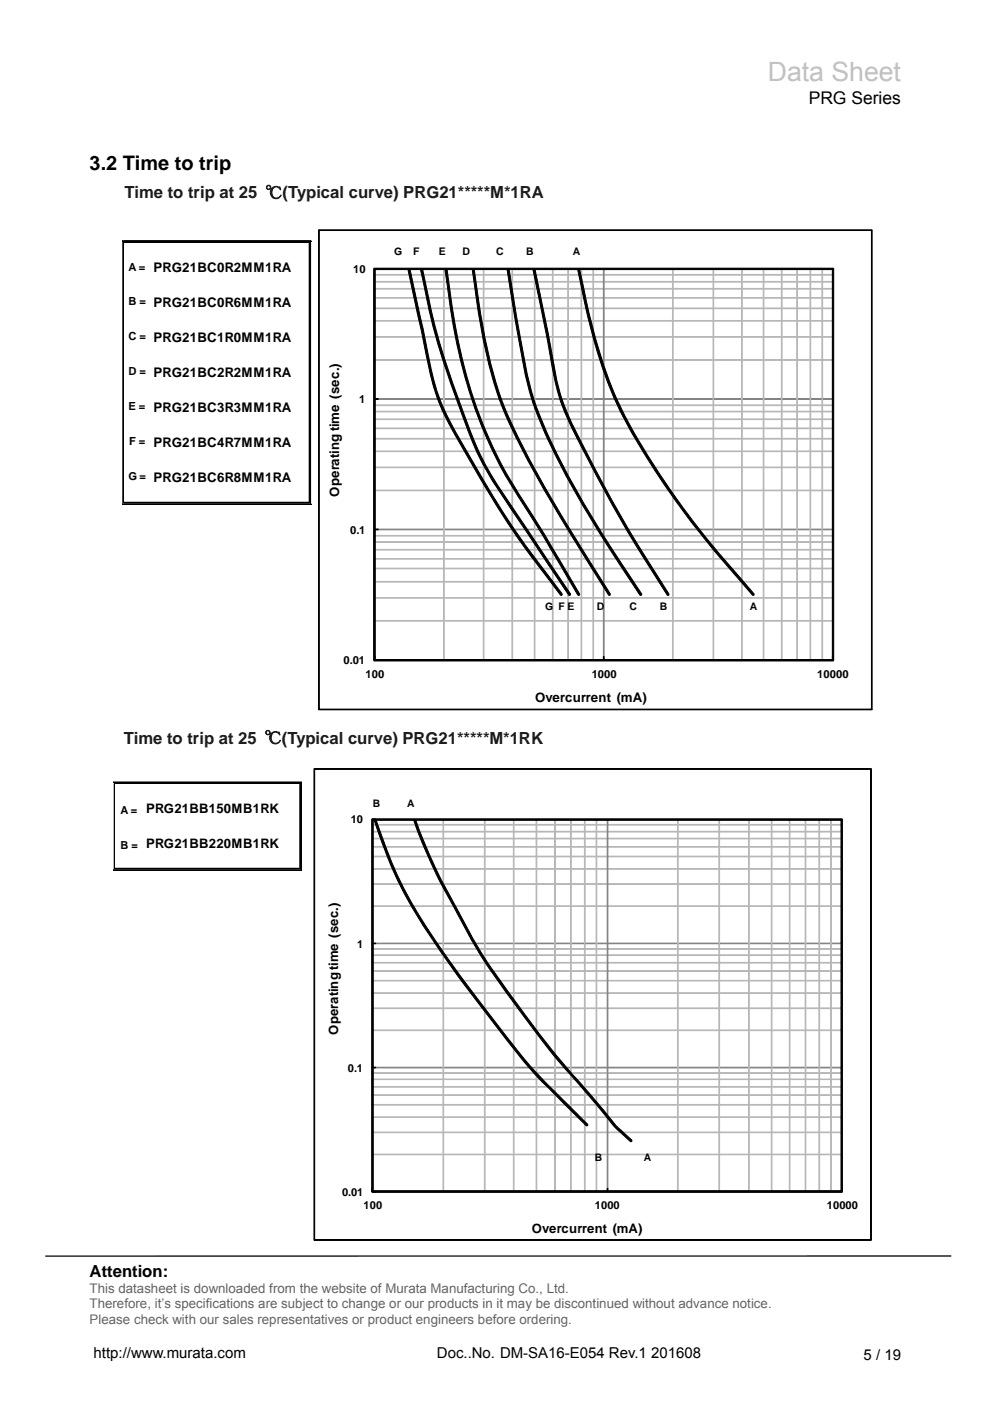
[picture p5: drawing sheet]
<svg xmlns="http://www.w3.org/2000/svg" width="210mm" height="297mm" viewBox="0 0 210 297" stroke-linecap="round" stroke-linejoin="round" font-family="sans-serif">
<path d="M201.6 266.3h-191.9" fill="none" stroke="#000" stroke-width=".26"/>
<path d="M90.6 284.6h60.7v5.7h-60.7z" fill="#fff"/>
<g fill="none" stroke="#000" stroke-width=".21">
<path d="M25.8 51h40.2M26.1 51.5v55M26.2 51.1h39.4M26.2 51.4h39.4M65.6 51.3v55.3M65.6 51.5v55M65.7 51.3h-39.7v55.3M65.8 51v55.9M65.9 51.5v55M25.8 106.8h40.2M26 106.5h39.7M26.2 106.6h39.4"/>
<path d="M26.2 106.9h39.4"/>
</g>
<path d="M25.9 51h.3v.2h-.3zM26 51.3l.2 .2zM65.6 51.3l.1 .2zM65.6 51h.4v.2h-.4zM65.8 51h.2v.5h-.2zM25.9 106.8h.3v.1h-.3zM26 106.5l.2 .1zM65.6 106.5l.1 .1zM65.6 106.8h.4v.1h-.4zM65.8 106.5h.2v.4h-.2z" fill="#000"/>
<path d="M67.5 48.7h117.4v101.8h-117.4z" fill="#fff"/>
<g fill="#b7b7b7" stroke="#b7b7b7" stroke-width=".21">
<path d="M79.5 131.6h97.1v.1h-97.1zM79.5 126.7h97.1v.1h-97.1zM79.5 123.3h97.1v.1h-97.1zM79.5 120.5h97.1v.1h-97.1zM79.5 118.4h97.1v.2h-97.1zM79.5 116.5h97.1v.1h-97.1zM79.5 114.9h97.1v.1h-97.1zM79.5 113.5h97.1v.2h-97.1zM79.5 103.9h97.1v.2h-97.1zM79.5 99h97.1v.2h-97.1zM79.5 95.6h97.1v.2h-97.1zM79.5 92.9h97.1v.2h-97.1zM79.5 90.7h97.1v.2h-97.1zM79.5 88.8h97.1v.2h-97.1zM79.5 87.2h97.1v.1h-97.1zM79.5 85.9h97.1v.1h-97.1zM79.5 76.2h97.1v.2h-97.1zM79.5 71.4h97.1v.1h-97.1zM79.5 67.9h97.1v.2h-97.1zM79.5 65.3h97.1v.1h-97.1zM79.5 63.1h97.1v.1h-97.1zM79.5 61.2h97.1v.1h-97.1zM79.5 59.7h97.1v.1h-97.1zM79.5 58.2h97.1v.1h-97.1z"/>
<path d="M94 57.1h.2v82.8h-.2zM102.5 57.1h.1v82.8h-.1zM108.5 57.1h.2v82.8h-.2zM113.3 57.1h.1v82.8h-.1zM117.1 57.1h.2v82.8h-.2zM120.4 57.1h.1v82.8h-.1zM123.2 57.1h.1v82.8h-.1zM125.7 57.1h.2v82.8h-.2zM142.6 57.1h.1v82.8h-.1zM151.2 57.1h.1v82.8h-.1zM157.2 57.1h.2v82.8h-.2zM161.8 57.1h.2v82.8h-.2zM165.7 57.1h.1v82.8h-.1zM168.9 57.1h.2v82.8h-.2zM171.7 57.1h.2v82.8h-.2zM174.3 57.1h.1v82.8h-.1z"/>
</g>
<g fill="#808080" stroke="#808080" stroke-width=".21">
<path d="M79.5 139.8h97.1v.2h-97.1zM79.5 112.2h97.1v.1h-97.1zM79.5 84.5h97.1v.2h-97.1zM79.5 57h97.1v.1h-97.1z"/>
<path d="M127.9 57.1h.2v82.8h-.2zM176.5 57.1h.1v82.8h-.1z"/>
</g>
<g fill="#000" stroke="#000" stroke-width=".21">
<path d="M86.5 57h.4l3.4 15.8a52 52 0 0 0 6.2 18.7l2 3.3a207.3 207.3 0 0 0 20.7 31.1v.2l-.3 .1a211.6 211.6 0 0 1-21.8-32.9 47.7 47.7 0 0 1-6.9-18.8zM89.2 57h.4l1.4 6.9a186.7 186.7 0 0 0 10.2 31 98.6 98.6 0 0 0 9.8 16.1l9.9 14.9v.3h-.3l-11.6-17.4a73.9 73.9 0 0 1-11.5-22 153.5 153.5 0 0 1-8.3-29.8zM94.4 57h.4a127.5 127.5 0 0 0 7 31.4 111.1 111.1 0 0 0 12 22.3l9.1 15.2-.1 .3-.3-.1-9.8-16.4a100.5 100.5 0 0 1-17.4-45.8zM100.2 57h.3a139.7 139.7 0 0 0 5.3 26.3 141.4 141.4 0 0 0 11.5 23l12.1 19.6-.1 .3-.3-.1a543.8 543.8 0 0 1-13.8-22.5l-2.5-4.5a89.4 89.4 0 0 1-8.6-20.1l-1.1-4.5a170.7 170.7 0 0 1-2.8-17.5zM107.6 57h.3l2.4 14.4a73.2 73.2 0 0 0 8.6 26.3l5.8 10.6 4.6 7.4 6.7 10.2v.3h-.3l-4.6-6.9a184.1 184.1 0 0 1-17.1-31.1 82.7 82.7 0 0 1-4.4-18.1zM113 57h.4l3.5 17.4a50.9 50.9 0 0 0 6.7 20l4 7.7 4.2 7.6 3.6 6 6.4 10.2-.1 .3-.3-.1-4.3-6.8a292.6 292.6 0 0 1-17.6-32.4 69.2 69.2 0 0 1-3.4-14.7zM122.5 57h.4a138.1 138.1 0 0 0 6.8 25 116.2 116.2 0 0 0 11.6 20.6 183 183 0 0 0 15.6 19.9l3 3.4-.1 .3h-.1a185 185 0 0 1-27.7-38 103.5 103.5 0 0 1-8.8-27.7zM79.5 139.8h97.1v.2h-97.1zM79.4 57.1h.1v82.8h-.1z"/>
<path d="M67.6 48.7h117.3v101.8h-117.3zM67.7 48.8v101.6l-.1-.1h117.2v.1v-101.6v.1h-117.2z"/>
<path d="M79.3 56.9h97.4v83.2h-97.4zM79.4 57.2l.1-.2v83l-.1-.2h97.2l-.1 .2v-83l.1 .2z"/>
<path d="M79.4 139.2h.1v.7h-.1zM127.9 139.2h.2v.7h-.2zM176.5 139.2h.1v.7h-.1z"/>
<path d="M79.5 139.8h.7v.2h-.7zM79.5 112.2h.7v.1h-.7zM79.5 84.5h.7v.2h-.7zM79.5 57h.7v.1h-.7z"/>
</g>
<g fill="none" stroke="#000" stroke-width=".21">
<path d="M24 165.8h40M24.3 166.3v17.8M24.4 165.9h39.2M24.4 166.2h39.2M63.6 166.1v18.1M63.7 166.3v17.8M63.7 166.1h-39.5v18.1M63.9 165.8v18.7M63.9 166.3v17.8M24 184.4h40M24.2 184.1h39.5M24.4 184.2h39.2"/>
<path d="M24.4 184.5h39.2"/>
</g>
<path d="M24.1 165.8h.3v.2h-.3zM24.2 166.1l.2 .2zM63.6 166.1l.1 .2zM63.6 165.8h.4v.2h-.4zM63.9 165.8h.1v.5h-.1zM24.1 184.4h.3v.1h-.3zM24.2 184.1l.2 .1zM63.6 184.1l.1 .1zM63.6 184.4h.4v.1h-.4zM63.9 184.1h.1v.4h-.1z" fill="#000"/>
<path d="M66.6 163h118.1v100h-118.1z" fill="#fff"/>
<g fill="#b7b7b7" stroke="#b7b7b7" stroke-width=".21">
<path d="M78.9 244.7h99.6v.1h-99.6zM78.9 240h99.6v.2h-99.6zM78.9 236.8h99.6v.1h-99.6zM78.9 234.2h99.6v.1h-99.6zM78.9 232.1h99.6v.2h-99.6zM78.9 230.4h99.6v.1h-99.6zM78.9 228.8h99.6v.1h-99.6zM78.9 227.4h99.6v.2h-99.6zM78.9 218.4h99.6v.1h-99.6zM78.9 213.7h99.6v.1h-99.6zM78.9 210.5h99.6v.1h-99.6zM78.9 207.9h99.6v.1h-99.6zM78.9 205.8h99.6v.2h-99.6zM78.9 204h99.6v.2h-99.6zM78.9 202.4h99.6v.2h-99.6zM78.9 201.1h99.6v.2h-99.6zM78.9 192h99.6v.2h-99.6zM78.9 187.4h99.6v.1h-99.6zM78.9 184.1h99.6v.2h-99.6zM78.9 181.5h99.6v.2h-99.6zM78.9 179.5h99.6v.1h-99.6zM78.9 177.7h99.6v.2h-99.6zM78.9 176.3h99.6v.1h-99.6zM78.9 174.8h99.6v.1h-99.6z"/>
<path d="M93.9 173.7h.2v79h-.2zM102.7 173.7h.1v79h-.1zM108.8 173.7h.2v79h-.2zM113.7 173.7h.1v79h-.1zM117.6 173.7h.2v79h-.2zM121 173.7h.1v79h-.1zM123.9 173.7h.2v79h-.2zM126.4 173.7h.1v79h-.1zM143.6 173.7h.2v79h-.2zM152.4 173.7h.2v79h-.2zM158.7 173.7h.2v79h-.2zM163.5 173.7h.2v79h-.2zM167.3 173.7h.2v79h-.2zM170.7 173.7h.2v79h-.2zM173.6 173.7h.2v79h-.2zM176.1 173.7h.2v79h-.2z"/>
</g>
<g fill="#808080" stroke="#808080" stroke-width=".21">
<path d="M78.9 252.6h99.6v.2h-99.6zM78.9 226.3h99.6v.1h-99.6zM78.9 200h99.6v.1h-99.6zM78.9 173.6h99.6v.2h-99.6z"/>
<path d="M128.7 173.7h.2v79h-.2zM178.5 173.7h.1v79h-.1z"/>
</g>
<g fill="#000" stroke="#000" stroke-width=".21">
<path d="M78.9 173.7h.5l.7 1.2a94.6 94.6 0 0 0 14.6 27.9l5.1 7a303.3 303.3 0 0 0 14.4 18.2l10.4 10.3v.3l-.3 .1-2.1-2.1a140.9 140.9 0 0 1-14.2-15.3l-1.7-2.3a247.9 247.9 0 0 1-19.8-28.2 87.7 87.7 0 0 1-6.8-15.8zM78.9 252.6h99.6v.2h-99.6zM78.8 173.7h.2v79h-.2zM86.8 173.7h1.2l.2 .2a113.7 113.7 0 0 0 8.8 19l1.4 2.6a107.3 107.3 0 0 0 11.1 17.1 197.9 197.9 0 0 0 16.1 19.9l3.1 3.8a32.2 32.2 0 0 0 5.3 5.5l-.1 .2h-.3l-2.1-2a25.2 25.2 0 0 1-4.2-4.7l-2.6-3.1a233.2 233.2 0 0 1-23.9-31.4l-3.5-6.4a128.9 128.9 0 0 1-9.7-20.7z"/>
<path d="M66.6 163h118.1v100h-118.1zM66.7 163v99.9l-.1-.1h118.1l-.1 .1v-99.9l.1 .1h-118.1z"/>
<path d="M78.9 173.7h99.7v79h-99.7zM79 173.9l.1-.1v78.8l-.1-.1h99.5l-.2 .1v-78.8l.2 .1z"/>
<path d="M78.8 251.9h.2v.8h-.2zM128.7 251.9h.2v.8h-.2zM178.5 251.9h.1v.8h-.1z"/>
<path d="M78.9 252.6h.8v.2h-.8zM78.9 226.3h.8v.1h-.8zM78.9 200h.8v.1h-.8zM78.9 173.6h.8v.2h-.8z"/>
</g>
<text font-size="5.7" fill="#bfbfbf" x="162.8" y="17.3">Data Sheet</text>
<text font-size="4.2" x="19" y="36">3.2 Time to trip</text>
<text font-size="3.7" x="171.5" y="21.9">PRG Series</text>
<g font-size="3.5" fill="#1a1a1a">
<text x="26.4" y="42.1">Time to trip at 25 ℃(Typical curve) PRG21*****M*1RA</text>
<text x="26.3" y="157.7">Time to trip at 25 ℃(Typical curve) PRG21*****M*1RK</text>
</g>
<text font-size="3.5" x="19" y="270.8">Attention:</text>
<g font-size="3.2">
<text x="19.8" y="287.9">http://www.murata.com</text>
<text x="92.6" y="287.8">Doc..No. DM-SA16-E054 Rev.1 201608</text>
<text x="183.1" y="288.3">5 / 19</text>
</g>
<g font-size="2.8">
<text x="32.6" y="57.8">PRG21BC0R2MM1RA</text>
<text x="32.6" y="65.2">PRG21BC0R6MM1RA</text>
<text x="32.6" y="72.6">PRG21BC1R0MM1RA</text>
<text x="32.6" y="80">PRG21BC2R2MM1RA</text>
<text x="32.6" y="87.4">PRG21BC3R3MM1RA</text>
<text x="32.6" y="94.8">PRG21BC4R7MM1RA</text>
<text x="32.6" y="102.2">PRG21BC6R8MM1RA</text>
<text x="71.9" y="105.4" transform="rotate(-90 71.9 105.4)">Operating time (sec.)</text>
<text x="113.5" y="148.9">Overcurrent (mA)</text>
<text x="31" y="172.5">PRG21BB150MB1RK</text>
<text x="31" y="179.8">PRG21BB220MB1RK</text>
<text x="71.7" y="219.4" transform="rotate(-90 71.7 219.4)">Operating time (sec.)</text>
<text x="112.8" y="261.4">Overcurrent (mA)</text>
</g>
<g font-size="2.8" fill="#5b6770">
<text x="19" y="274.2">This datasheet is downloaded from the website of Murata Manufacturing Co., Ltd.</text>
<text x="19" y="280.6">Please check with our sales representatives or product engineers before ordering.</text>
<text x="19" y="277.4">Therefore, it’s specifications are subject to change or our products in it may be discontinued without advance notice.</text>
</g>
<g font-size="2.4">
<text x="27.2" y="57.4">A =</text>
<text x="74.9" y="57.9">10</text>
<text x="27.2" y="64.8">B =</text>
<text x="27.2" y="72.2">C =</text>
<text x="27.2" y="79.6">D =</text>
<text x="27.2" y="87">E =</text>
<text x="76.1" y="85.5">1</text>
<text x="27.4" y="94.4">F =</text>
<text x="27.2" y="101.7">G =</text>
<text x="74.3" y="113.2">0.1</text>
<text x="72.9" y="140.8">0.01</text>
<text x="77.5" y="143.7">100</text>
<text x="125.5" y="143.7">1000</text>
<text x="173.3" y="143.7">10000</text>
</g>
<g font-size="2.3">
<text x="25.5" y="172.7">A =</text>
<text x="25.5" y="180">B =</text>
<text x="74.4" y="174.6">10</text>
<text x="75.8" y="200.9">1</text>
<text x="73.7" y="227.2">0.1</text>
<text x="72.5" y="253.5">0.01</text>
<text x="77.1" y="256.3">100</text>
<text x="126.2" y="256.3">1000</text>
<text x="175.3" y="256.3">10000</text>
</g>
<g font-size="2.2">
<text x="83.6" y="54.1">G</text>
<text x="87.6" y="54.1">F</text>
<text x="93" y="54.1">E</text>
<text x="98.1" y="54.1">D</text>
<text x="105.2" y="54.1">C</text>
<text x="111.6" y="54.1">B</text>
<text x="121.5" y="54.1">A</text>
<text x="115.6" y="129.3">G F E</text>
<text x="126.5" y="129.3">D</text>
<text x="133.5" y="129.3">C</text>
<text x="139.9" y="129.3">B</text>
<text x="159" y="129.3">A</text>
<text x="79" y="171.2">B</text>
<text x="86.3" y="171.2">A</text>
<text x="126.1" y="246.1">B</text>
<text x="136.5" y="246.1">A</text>
</g>
</svg>
